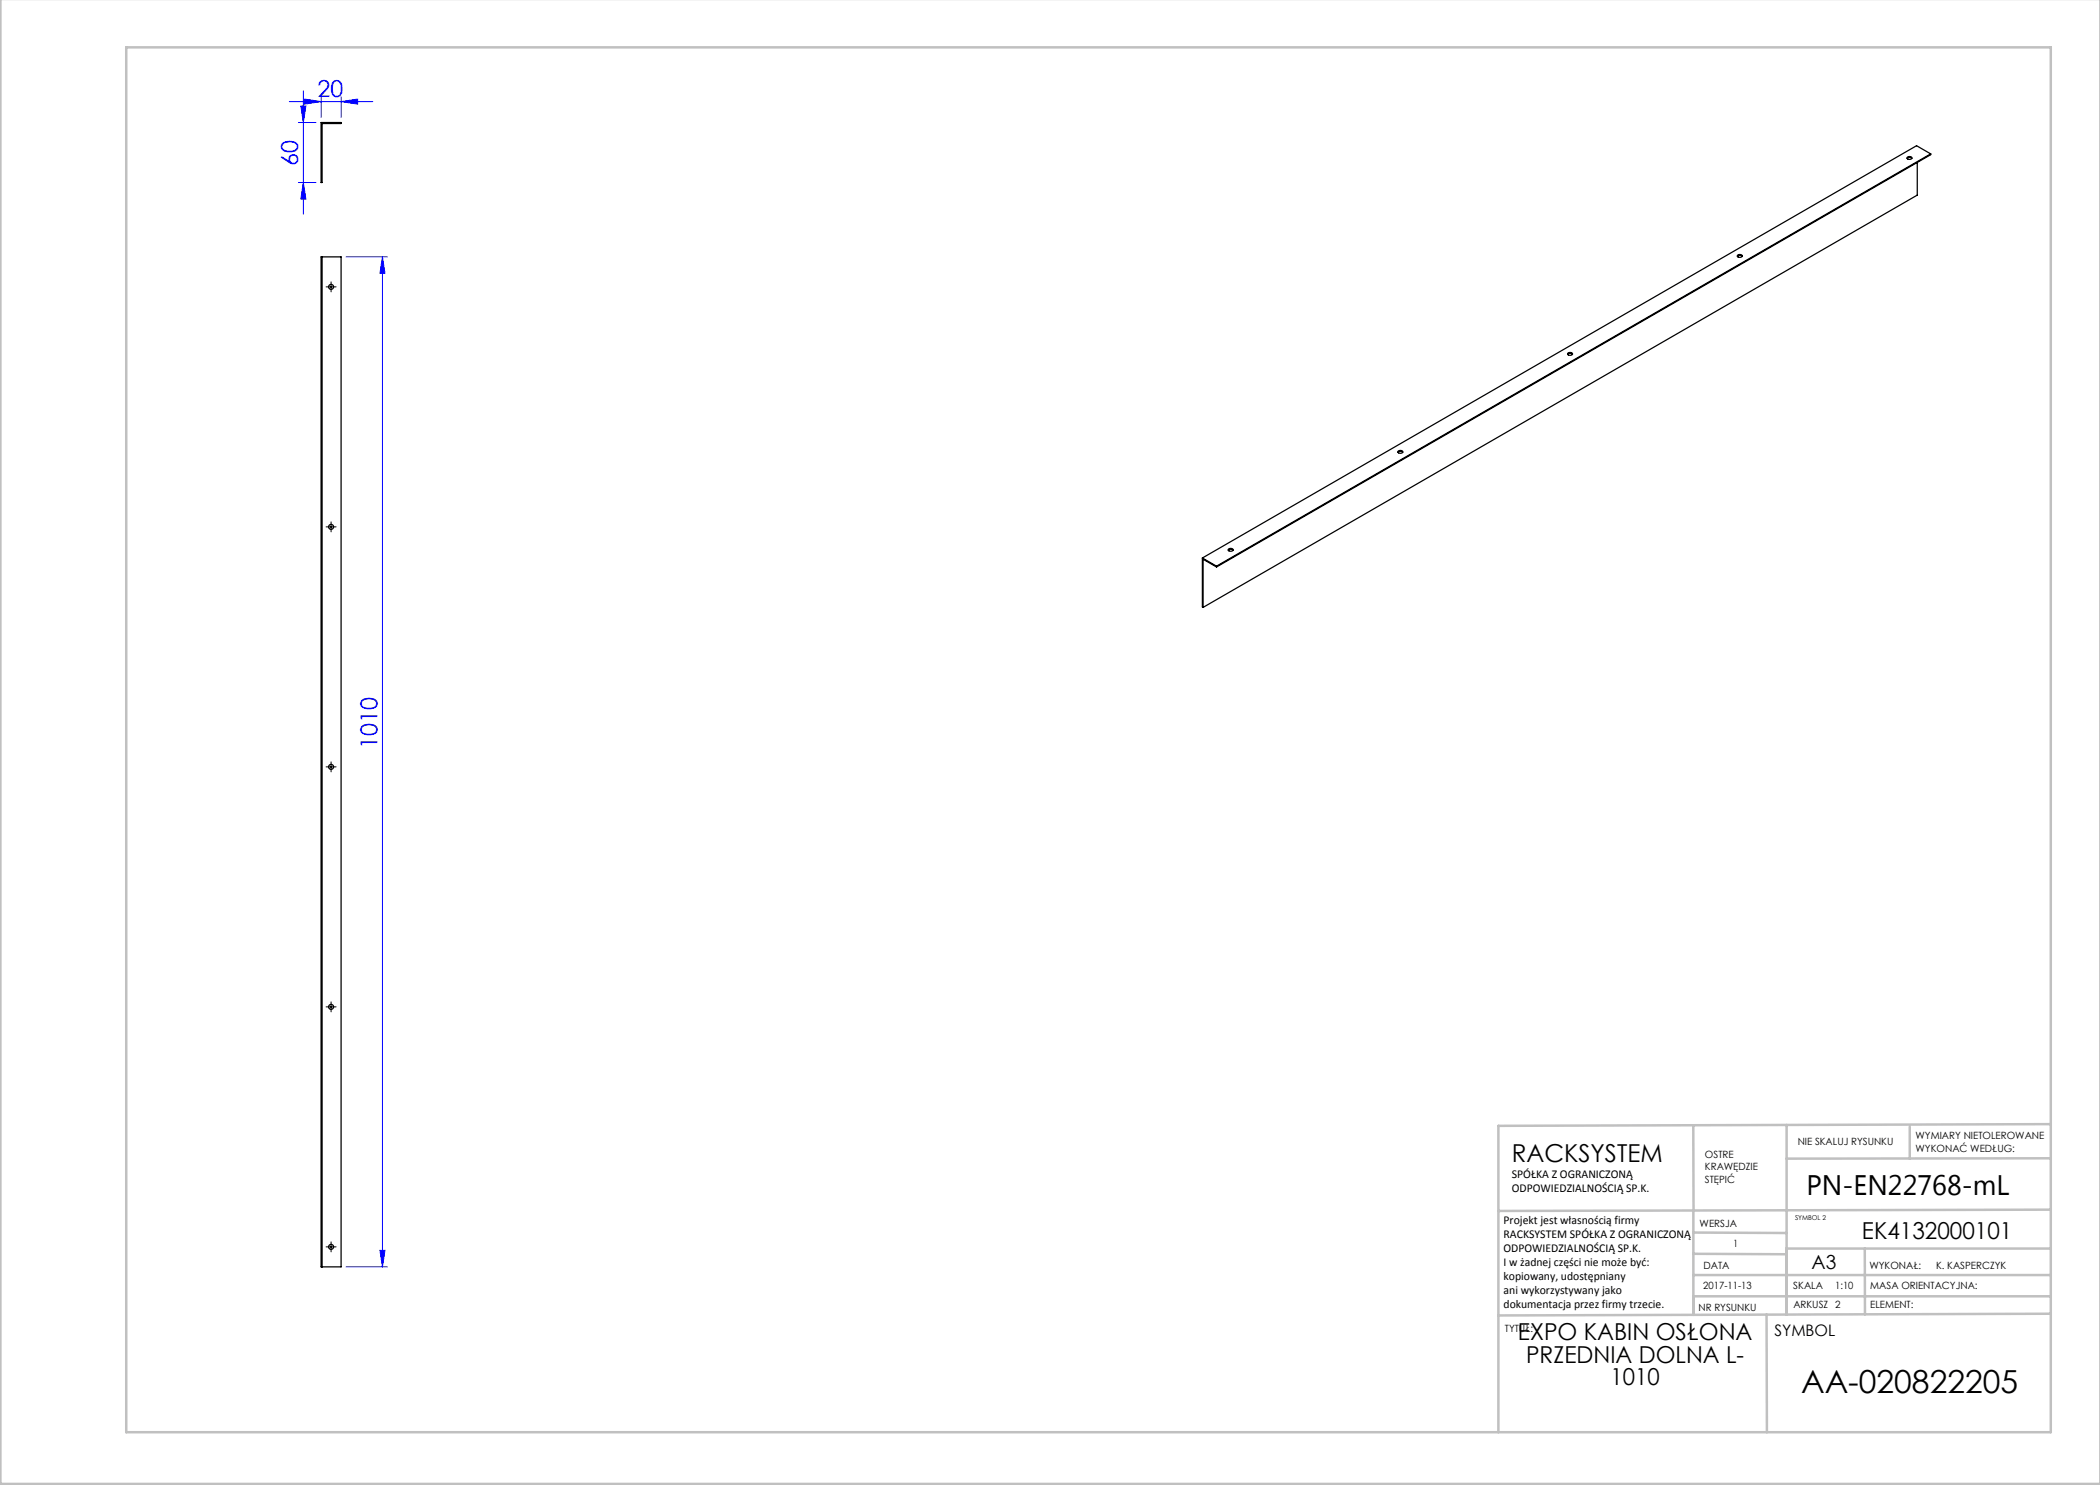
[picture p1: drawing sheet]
<svg xmlns="http://www.w3.org/2000/svg" width="420mm" height="297mm" viewBox="0 0 420 297" stroke-linecap="round" stroke-linejoin="round" font-family="sans-serif">
<g fill="none" stroke="#00f" stroke-width=".2">
<path d="M60.7 18.2v24.7M60.9 19.8l3.3 .5-3.3 .5zM64.2 19.3v4.2M68.2 19.3v4.2M57.9 20.3h16.7M59.7 36.5h3.5M59.7 24.5h3.5M60.2 21.2h1l-.5 3.3zM60.7 36.5l.5 3.3h-1zM68.2 20.3l3.3-.5v1zM69.2 51.4h8.3M76.5 51.4v202"/>
<path d="M76.5 51.4l.5 3.3h-1zM69.2 253.4h8.3M76 250.1h1l-.5 3.3z"/>
</g>
<g fill="none" stroke="#000" stroke-width=".2" stroke-dasharray="15.2 1.3 1.3 1.3">
<path d="M65.7 57.4h-.5M66.2 56.9v-.5M66.2 57.9v.5M66.7 57.4h.5M65.7 105.4h-.5M66.2 104.9v-.5M66.2 105.9v.5M66.7 105.4h.5M65.7 153.4h-.5M66.2 152.9v-.5M66.2 153.9v.5M66.7 153.4h.5"/>
<path d="M65.7 201.4h-.5M66.2 200.9v-.5M66.2 201.9v.5M66.7 201.4h.5M65.7 249.4h-.5M66.2 248.9v-.5M66.2 249.9v.5M66.7 249.4h.5"/>
</g>
<path d="M65.7 57.4h1M66.2 56.9v1M65.7 105.4h1M66.2 104.9v1M65.7 153.4h1M66.2 152.9v1M65.7 201.4h1M66.2 200.9v1M65.7 249.4h1M66.2 248.9v1" fill="none" stroke="#000" stroke-width=".2"/>
<g fill="none" stroke="#c0c0c0" stroke-width=".5">
<path d="M.1 -.1v296.9h419.9M25.2 9.5h385v276.9h-385zM338.7 225.2v16.9M357.3 225v37.9M382 225.4v6.3M410.1 224.8l-110.4 .4v61.2M410.1 231.7h-52.8M338.7 259.3h71.5M338.7 255h71.5M338.7 250.8l18.6 .1M338.7 246.5l18.6 .1M338.7 242.1v20.9"/>
<path d="M373 249.7v13.2M410.1 241.9l-110.4 .3M410.2 249.7h-52.9v13.2M353.3 262.9l.1 23.5M410.2 262.7l-110.5 .4"/>
</g>
<g fill="#00f">
<path d="M60.9 19.8l3.3 .5-3.3 .5zM68.2 20.3l3.3-.5v1z"/>
<path d="M76.5 51.4l.5 3.3h-1zM76 250.1h1l-.5 3.3z"/>
<path d="M60.7 36.5l.5 3.3h-1zM60.2 21.2h1l-.5 3.3z"/>
</g>
<g fill="none" stroke="#000" stroke-width=".25">
<path d="M64.2 24.5h4v.2h-3.8v11.8h-.2zM381.4 31.7a.66 .66 0 0 1 1 0M381.4 31.5a.51 .51 0 0 1 .6-.2 .51 .51 0 0 1 .4 .4 .51 .51 0 0 1-.6 .2 .51 .51 0 0 1-.4-.4zM383.5 32.5v6.5l-142.9 82.5M386.1 30.8v.1l-142.8 82.5M386.1 30.8l-142.8 82.4M386.1 30.8l-2.8-1.7-142.8 82.5M64.2 51.4h4v202h-4zM64.4 51.4v202M347.5 51.3a.66 .66 0 0 1 .9 0M347.5 51.1a.51 .51 0 0 1 .5-.2 .51 .51 0 0 1 .4 .4 .51 .51 0 0 1-.5 .2 .51 .51 0 0 1-.4-.4zM313.5 70.9a.66 .66 0 0 1 1 0"/>
<path d="M313.6 70.7a.51 .51 0 0 1 .5-.2 .51 .51 0 0 1 .4 .4 .51 .51 0 0 1-.6 .2 .51 .51 0 0 1-.3-.4zM279.6 90.5a.66 .66 0 0 1 1 0M279.6 90.3a.51 .51 0 0 1 .5-.2 .51 .51 0 0 1 .4 .4 .51 .51 0 0 1-.5 .2 .51 .51 0 0 1-.4-.4zM240.5 111.6v9.8l.1 .1M240.5 111.6l2.8 1.6M243.3 113.4l-2.7-1.6v9.7M243.3 113.2v.2M245.7 110a.66 .66 0 0 1 .9 0M245.7 109.9a.51 .51 0 0 1 .5-.2 .51 .51 0 0 1 .4 .4 .51 .51 0 0 1-.5 .2 .51 .51 0 0 1-.4-.4z"/>
<circle cx="66.2" cy="57.4" r=".5"/>
<circle cx="66.2" cy="105.4" r=".5"/>
<circle cx="66.2" cy="153.4" r=".5"/>
<circle cx="66.2" cy="201.4" r=".5"/>
<circle cx="66.2" cy="249.4" r=".5"/>
</g>
<text font-size="6.3" x="360.2" y="278.5">AA-020822205</text>
<text font-size="5.6" x="361.3" y="239.1">PN-EN22768-mL</text>
<text font-size="4.9" x="302.4" y="232.4">RACKSYSTEM</text>
<g font-size="4.7" fill="#00f">
<text x="63.5" y="19.3">20</text>
<text x="59.7" y="33.2" transform="rotate(-90 59.7 33.2)">60</text>
<text x="75.5" y="149.8" transform="rotate(-90 75.5 149.8)">1010</text>
</g>
<g font-size="4.7">
<text x="372.4" y="247.8">EK4132000101</text>
<text x="303.6" y="268.1">EXPO KABIN OSŁONA</text>
<text x="305.2" y="272.6">PRZEDNIA DOLNA L-</text>
<text x="322.1" y="277.1">1010</text>
</g>
<text font-size="3.9" x="362.3" y="253.8">A3</text>
<text font-size="3.2" x="354.9" y="267.2">SYMBOL</text>
<g font-size="2.4">
<text x="302.4" y="235.6">SPÓŁKA Z OGRANICZONĄ</text>
<text x="302.4" y="238.4">ODPOWIEDZIALNOŚCIĄ SP.K.</text>
<text x="300.7" y="244.7">Projekt jest własnością firmy</text>
<text x="300.7" y="247.5">RACKSYSTEM SPÓŁKA Z OGRANICZONĄ</text>
<text x="300.7" y="250.3">ODPOWIEDZIALNOŚCIĄ SP.K.</text>
<text x="300.7" y="253.1">I w żadnej części nie może być:</text>
<text x="300.7" y="256">kopiowany, udostępniany</text>
<text x="300.7" y="258.8">ani wykorzystywany jako</text>
<text x="300.7" y="261.6">dokumentacja przez firmy trzecie.</text>
</g>
<g font-size="2">
<text x="383.1" y="227.9">WYMIARY NIETOLEROWANE</text>
<text x="341" y="231.6">OSTRE</text>
<text x="359.5" y="228.9">NIE SKALUJ RYSUNKU</text>
<text x="383.1" y="230.4">WYKONAĆ WEDŁUG:</text>
<text x="341" y="234.1">KRAWĘDZIE</text>
<text x="341" y="236.6">STĘPIĆ</text>
<text x="339.9" y="245.4">WERSJA</text>
<text x="346.6" y="249.5">1</text>
<text x="340.7" y="257.7">2017-11-13</text>
<text x="340.7" y="253.8">DATA</text>
<text x="358.7" y="257.7">SKALA</text>
<text x="367" y="257.7">1:10</text>
<text x="373.9" y="253.8">WYKONAŁ:</text>
<text x="374.1" y="257.7">MASA ORIENTACYJNA:</text>
<text x="387.2" y="253.8">K. KASPERCZYK</text>
<text x="339.7" y="262.3">NR RYSUNKU</text>
<text x="358.7" y="261.7">ARKUSZ 2</text>
<text x="374.1" y="261.7">ELEMENT:</text>
<text x="301" y="266.4">TYTUŁ:</text>
</g>
<text font-size="1.3" x="359" y="244">SYMBOL 2</text>
</svg>
